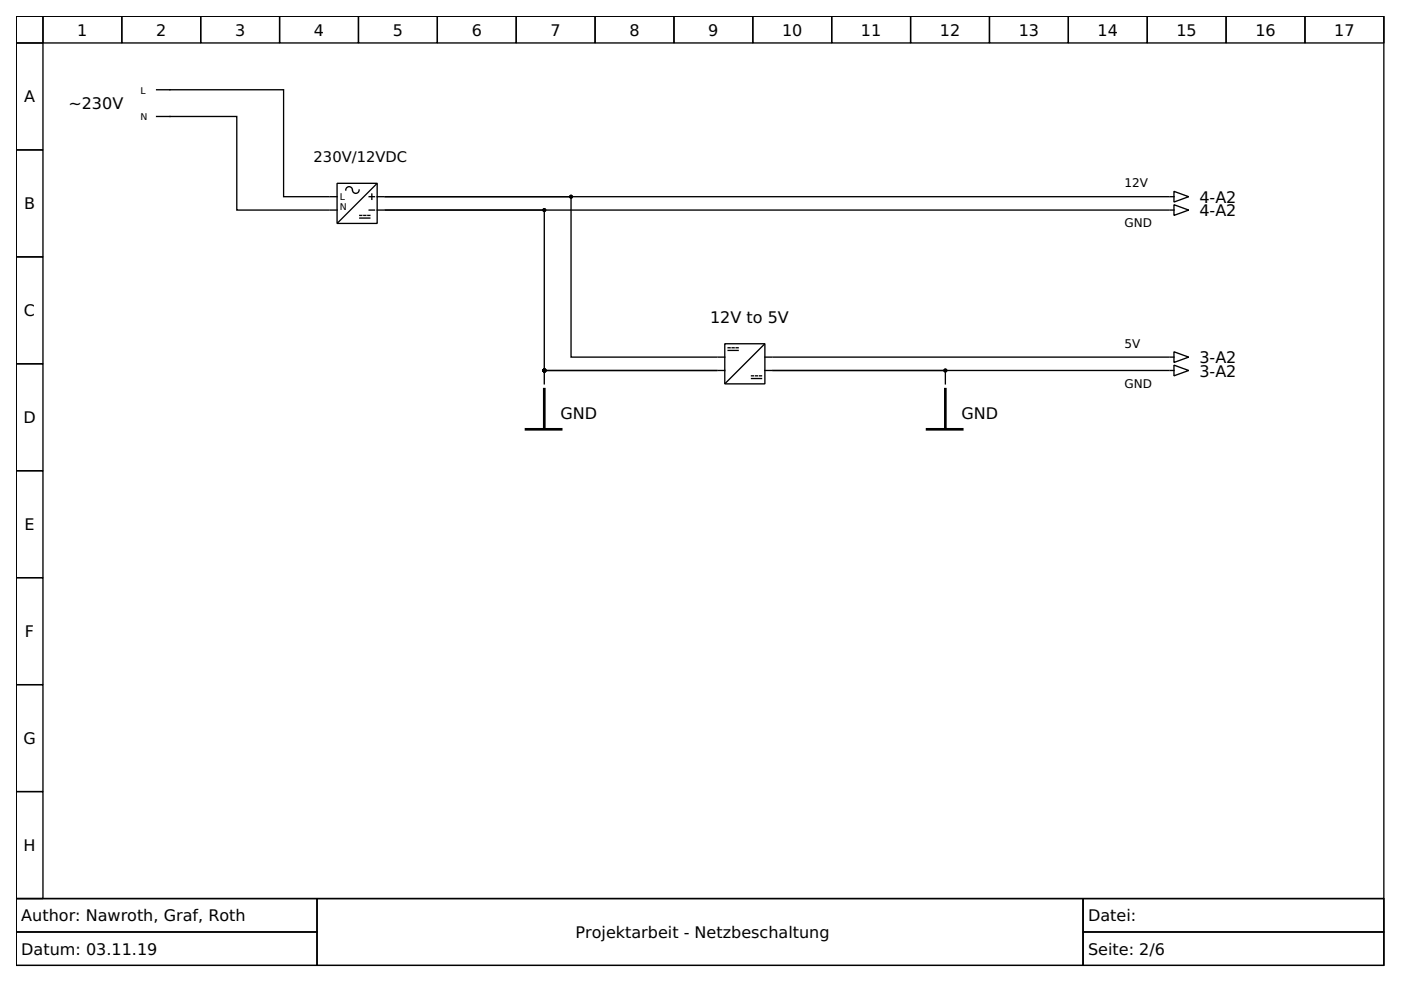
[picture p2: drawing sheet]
<svg xmlns="http://www.w3.org/2000/svg" width="297mm" height="210mm" viewBox="0 0 297 210" stroke-linecap="round" stroke-linejoin="round" font-family="sans-serif">
<g fill="none" stroke="#000" stroke-width=".28">
<path d="M3.4 3.4h290v187.1h-290zM3.4 3.4h5.7v5.7h-5.7zM3.4 9.1h5.7v22.7h-5.7zM9.1 3.4h16.7v5.7h-16.7zM25.8 3.4h16.8v5.7h-16.8zM33.2 19h26.9v22.7h9.7M42.6 3.4h16.7v5.7h-16.7zM59.3 3.4h16.7v5.7h-16.7zM76 3.4h16.7v5.7h-16.7zM92.7 3.4h16.7v5.7h-16.7zM109.4 3.4h16.8v5.7h-16.8zM126.2 3.4h16.7v5.7h-16.7z"/>
<path d="M142.9 3.4h16.7v5.7h-16.7zM159.6 3.4h16.7v5.7h-16.7zM176.3 3.4h16.8v5.7h-16.8zM193.1 3.4h16.7v5.7h-16.7zM209.8 3.4h16.7v5.7h-16.7zM226.5 3.4h16.7v5.7h-16.7zM243.2 3.4h16.8v5.7h-16.8zM260 3.4h16.7v5.7h-16.7zM276.7 3.4h16.7v5.7h-16.7zM3.4 31.8h5.7v22.7h-5.7zM33.2 24.7h17v19.8h19.6M71.5 38.9h8.5v8.5h-8.5z"/>
<path d="M79.8 39l-8.2 8.2M3.4 54.5h5.7v22.6h-5.7zM70 44.5h1.5M70 41.7h1.5M74.7 40.2a.71 .71 0 0 0-.7-.6 .71 .71 0 0 0-.7 .7M76.1 40.3a.71 .71 0 0 1-.6 .7 .71 .71 0 0 1-.8-.7M76.3 45.7h.4M76.3 46.2h2.1M77.1 45.7h.5M78 45.7h.4M78.3 44.5h1.1M78.3 41.7h1.1"/>
<path d="M78.8 41.1v1.2M80 44.5h1.4M80 41.7h1.4M247.8 44.5h-166.1h33.7v34.1h36.6h-36.6v2.8M247.8 41.7h-166.1h39.4v34h30.9M248.1 44.5h.8M248.1 41.7h.8M248.9 43.4l3.1 1.1-3.1 1.2zM248.9 40.6l3.1 1.1-3.1 1.1zM3.4 77.1h5.7v22.7h-5.7zM152.2 78.6h1.5M152.2 75.7h1.5"/>
<path d="M153.7 72.9h8.5v8.5h-8.5zM154.4 73.7h.4M154.4 74.3h2.1M155.2 73.7h.4M156.1 73.7h.4M159.3 79.7h.5M160.2 79.7h.4M161 79.7h.5M162 73l-8.2 8.2M162.2 78.6h1.4M162.2 75.7h1.4M163.9 75.7h83.9"/>
<path d="M247.8 78.6h-83.9h36.5v2.8M248.1 78.6h.8M248.1 75.7h.8M248.9 77.4l3.1 1.2-3.1 1.1zM248.9 74.6l3.1 1.1-3.1 1.2zM3.4 99.8h5.7v22.7h-5.7zM159.3 80.3h2.2M3.4 122.5h5.7v22.7h-5.7zM3.4 145.2h5.7v22.6h-5.7zM3.4 167.8h5.7v22.7h-5.7zM3.4 190.5h290v14.2h-290z"/>
</g>
<path d="M3.4 190.5h63.8v7.1h-63.8zM3.4 197.6h63.8v7.1h-63.8zM67.2 190.5h162.4v14.2h-162.4zM229.6 190.5h63.8v7.1h-63.8zM229.6 197.6h63.8v7.1h-63.8z" fill="none" stroke="#000" stroke-width=".21"/>
<g fill="#000" stroke="#000" stroke-width=".28">
<circle cx="115.4" cy="44.5" r=".28"/>
<circle cx="121.1" cy="41.7" r=".28"/>
<circle cx="115.4" cy="78.6" r=".28"/>
<circle cx="200.4" cy="78.6" r=".28"/>
</g>
<path d="M111.5 91h7.5M115.4 82.5v8.2M196.6 91h7.4M200.4 82.5v8.2" fill="none" stroke="#000" stroke-width=".57"/>
<g font-size="3.4">
<text x="16.4" y="7.5">1</text>
<text x="33.1" y="7.5">2</text>
<text x="49.8" y="7.5">3</text>
<text x="66.6" y="7.5">4</text>
<text x="83.3" y="7.5">5</text>
<text x="100" y="7.5">6</text>
<text x="116.7" y="7.5">7</text>
<text x="133.5" y="7.5">8</text>
<text x="150.2" y="7.5">9</text>
<text x="165.8" y="7.5">10</text>
<text x="182.5" y="7.5">11</text>
<text x="199.3" y="7.5">12</text>
<text x="216" y="7.5">13</text>
<text x="232.7" y="7.5">14</text>
<text x="249.4" y="7.5">15</text>
<text x="266.2" y="7.5">16</text>
<text x="282.9" y="7.5">17</text>
<text x="5.1" y="21.7">A</text>
<text x="14.5" y="23.1">~230V</text>
<text x="5.1" y="44.4">B</text>
<text x="254.3" y="45.8">4-A2</text>
<text x="254.3" y="43">4-A2</text>
<text x="5.1" y="67.1">C</text>
<text x="150.5" y="68.5">12V to 5V</text>
<text x="254.3" y="77">3-A2</text>
<text x="254.3" y="79.8">3-A2</text>
<text x="5" y="89.7">D</text>
<text x="118.8" y="88.9">GND</text>
<text x="203.8" y="88.9">GND</text>
<text x="5.2" y="112.4">E</text>
<text x="5.3" y="135.1">F</text>
<text x="5" y="157.8">G</text>
<text x="5" y="180.5">H</text>
<text x="4.5" y="195.3">Author: Nawroth, Graf, Roth</text>
<text x="230.7" y="195.3">Datei:</text>
<text x="4.5" y="202.4">Datum: 03.11.19</text>
<text x="122" y="198.9">Projektarbeit - Netzbeschaltung</text>
<text x="230.7" y="202.4">Seite: 2/6</text>
</g>
<text font-size="3.1" x="66.5" y="34.3">230V/12VDC</text>
<g font-size="2.6">
<text x="238.4" y="39.7">12V</text>
<text x="238.4" y="48.2">GND</text>
<text x="238.4" y="73.7">5V</text>
<text x="238.4" y="82.2">GND</text>
</g>
<g font-size="2">
<text x="29.8" y="19.9">L</text>
<text x="29.8" y="25.5">N</text>
<text x="72" y="44.5">N</text>
<text x="72" y="42.4">L</text>
</g>
</svg>
